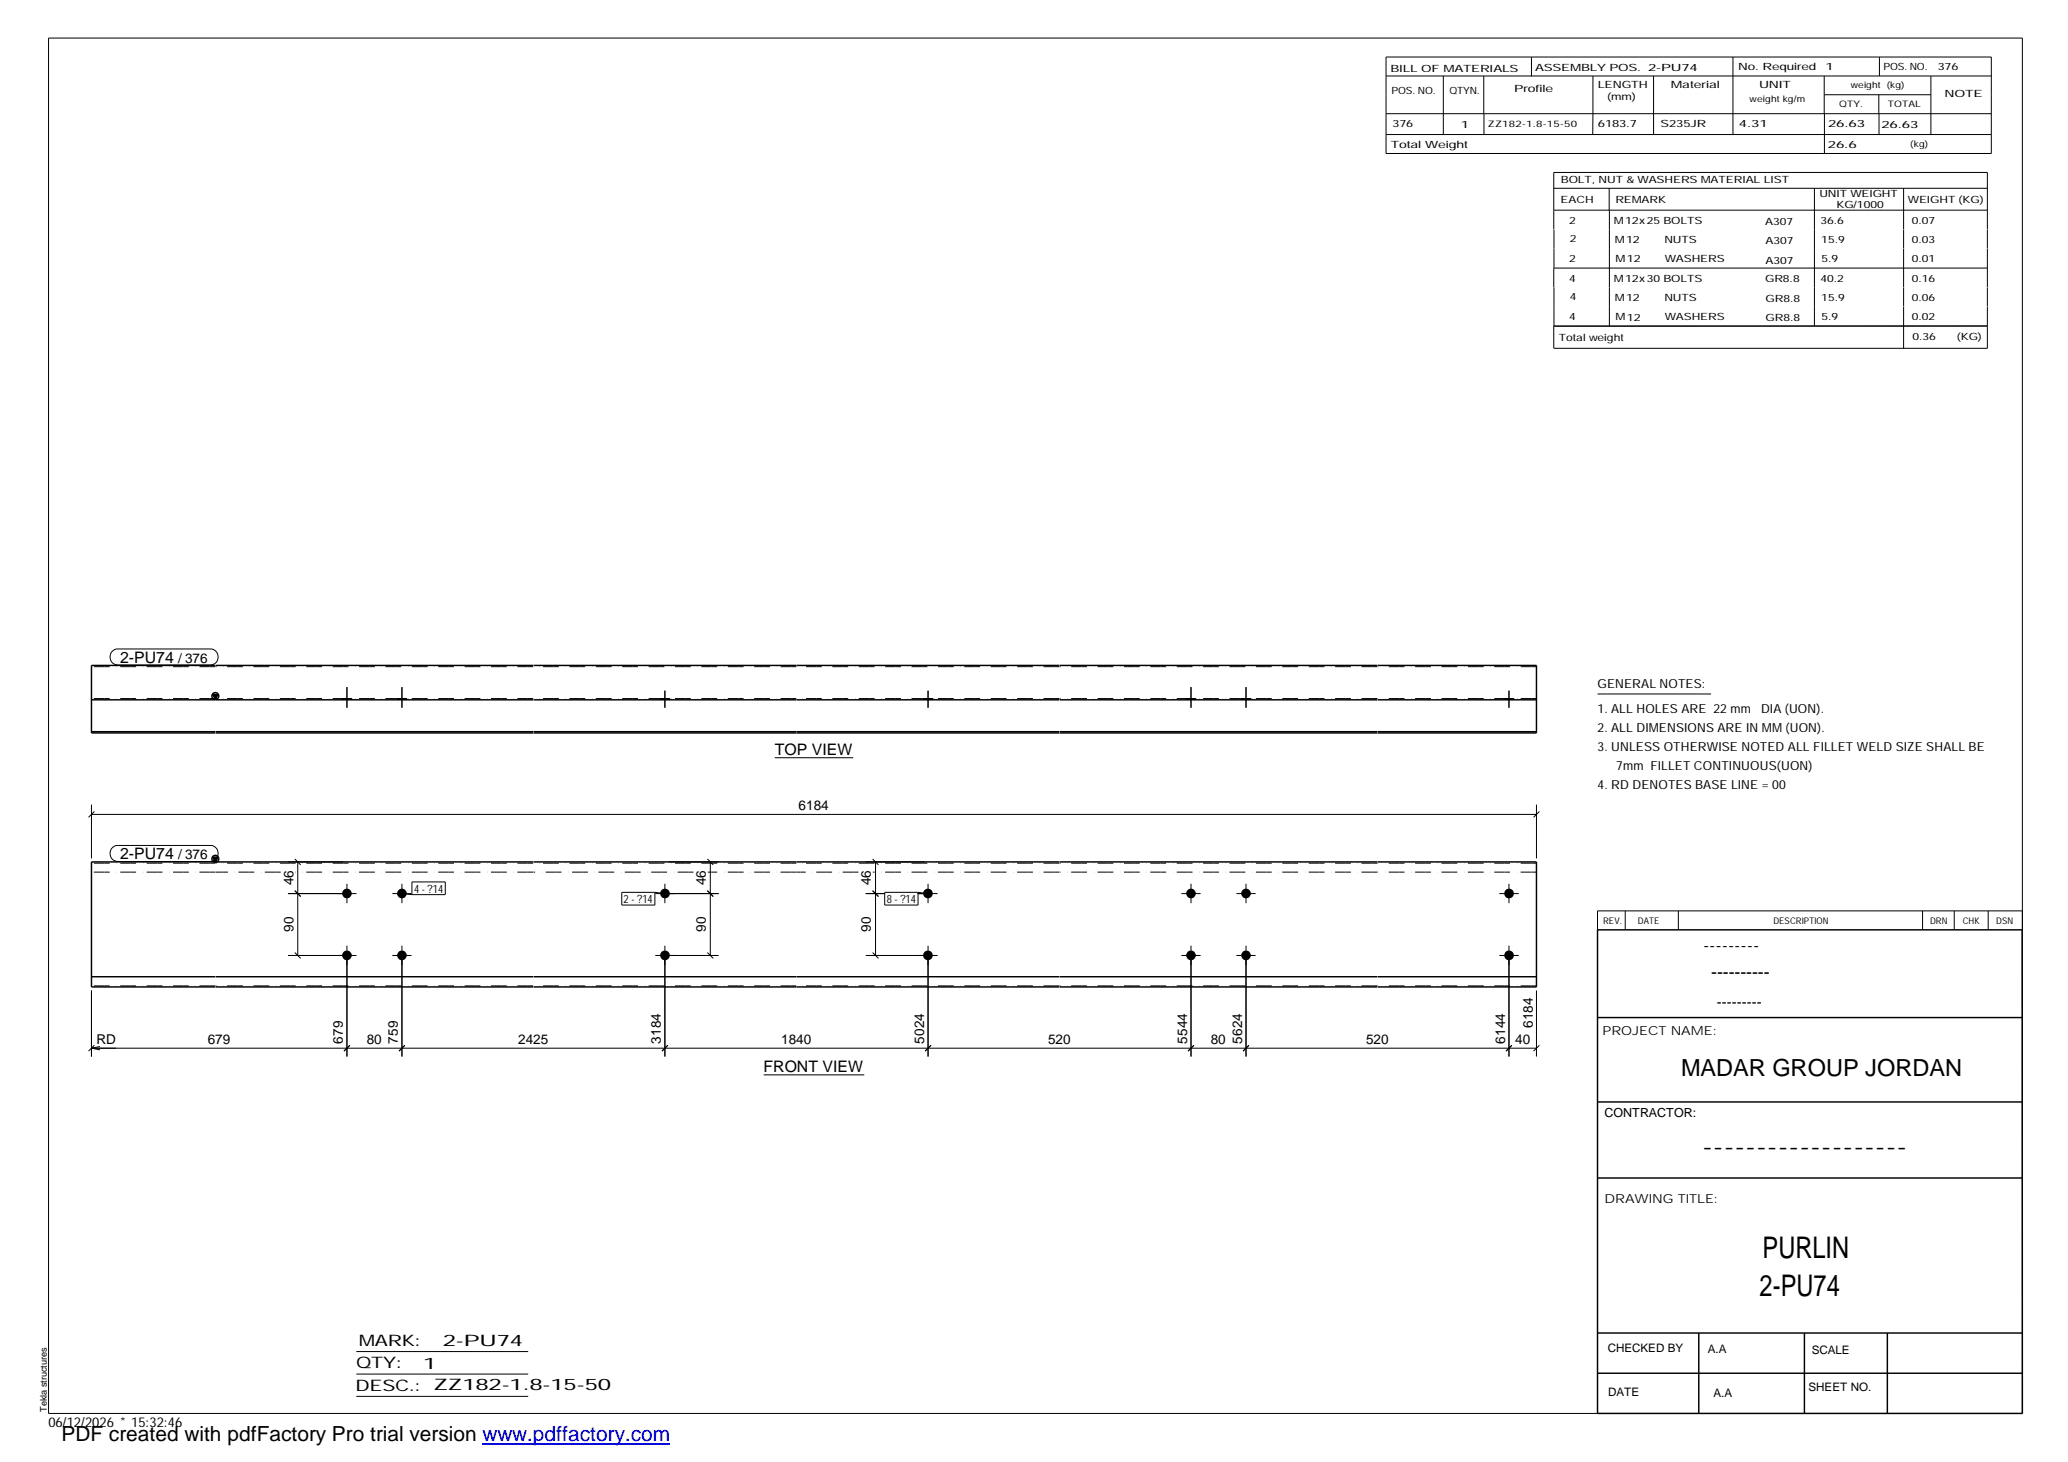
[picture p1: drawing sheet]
<svg xmlns="http://www.w3.org/2000/svg" width="420mm" height="297mm" viewBox="0 0 420 297" stroke-linecap="round" stroke-linejoin="round" font-family="sans-serif">
<g fill="#000">
<path d="M43.2 141.1h1.1l-.5 1zM43.2 174.1h1.1l-.5 1z"/>
<path d="M69.5 141.9h2v.3h-2z" fill-rule="evenodd"/>
<path d="M69.5 141.9h2v.3h-2z" fill-rule="evenodd"/>
<path d="M80.7 141.9h1.9v.3h-1.9z" fill-rule="evenodd"/>
<path d="M80.7 141.9h1.9v.3h-1.9z" fill-rule="evenodd"/>
<path d="M134.1 141.9h2v.3h-2z" fill-rule="evenodd"/>
<path d="M134.1 141.9h2v.3h-2z" fill-rule="evenodd"/>
<path d="M187.6 141.9h1.9v.3h-1.9z" fill-rule="evenodd"/>
<path d="M187.6 141.9h1.9v.3h-1.9z" fill-rule="evenodd"/>
<path d="M241 141.9h2v.3h-2z" fill-rule="evenodd"/>
<path d="M241 141.9h2v.3h-2z" fill-rule="evenodd"/>
<path d="M252.2 141.9h1.9v.3h-1.9z" fill-rule="evenodd"/>
<path d="M252.2 141.9h1.9v.3h-1.9z" fill-rule="evenodd"/>
<path d="M305.6 141.9h2v.3h-2z" fill-rule="evenodd"/>
<path d="M305.6 141.9h2v.3h-2z" fill-rule="evenodd"/>
<circle cx="70.5" cy="194.1" r=".98"/>
<circle cx="70.5" cy="181.5" r=".97"/>
<circle cx="81.6" cy="194.1" r=".98"/>
<circle cx="81.7" cy="181.5" r=".97"/>
<circle cx="135.1" cy="194.1" r=".99"/>
<circle cx="135.1" cy="181.5" r=".99"/>
<circle cx="188.5" cy="194.1" r=".98"/>
<circle cx="188.5" cy="181.5" r=".98"/>
<circle cx="242" cy="194.1" r=".98"/>
<circle cx="242" cy="181.5" r=".97"/>
<circle cx="253.1" cy="194.1" r=".98"/>
<circle cx="253.1" cy="181.5" r=".97"/>
<circle cx="306.6" cy="194.1" r=".99"/>
<circle cx="306.6" cy="181.5" r=".99"/>
</g>
<g fill="none" stroke="#000" stroke-width=".2">
<path d="M9.9 7.7h401v279.5h-401zM281.6 11.6h123v19.6h-123zM281.6 15.4h123M293.2 15.4v11.9M301.5 15.4v7.7M311.1 11.6v3.9M323.6 15.4v11.9M336 15.4v11.9M352.1 11.6v15.7M370.6 15.4v7.7M370.7 19.2h21.6M381.7 19.2v3.9"/>
<path d="M381.8 11.6v3.8M392.3 15.4v11.9M281.6 23.1h123M281.6 27.3h123M301.5 23.1v4.2M315.7 38.3h88.1M326.9 38.3v4.4M368.6 38.3v27.9M370.7 23.1v8.1M381.8 23.1v4.2M386.8 38.3v8.3M315.7 42.7h88.1"/>
<path d="M315.7 46.6v-11.6h88.1v11.6M315.7 54.5v3.9M315.7 54.5h88.1M315.7 46.6v7.9M315.7 58.4v7.8M327 42.7v23.5M386.8 46.6v3.9M386.8 50.6v7.7M386.8 58.4v3.9M403.8 46.6v3.9M403.8 50.6v7.7M403.8 58.4v3.9"/>
<path d="M386.8 62.3v8.5M403.8 62.3v8.5h-88.1M403.8 66.2h-88.1v4.5M22.8 132.3a1.4 1.4 0 0 1 1.2-.4h18.7a1.63 1.63 0 0 1 1.6 1.6 1.63 1.63 0 0 1-1.6 1.6h-18.7a1.65 1.65 0 0 1-1.5-1 1.65 1.65 0 0 1 .3-1.8zM70.5 139.6v4.2M81.7 139.6v4.2M242 139.6v4.2M253.2 139.6v4.2M69.5 141.9v.3M71.5 141.9v.3M80.7 141.9v.3M82.6 141.9v.3"/>
<path d="M134.1 141.9v.3M135.1 140.3v3.5M136.1 141.9v.3M157.4 154h16M187.6 141.9v.3M188.6 140.3v3.5M189.5 141.9v.3M241 141.9v.3M243 141.9v.3M252.2 141.9v.3M254.1 141.9v.3M305.6 141.9v.3"/>
<path d="M306.6 140.3v3.5M307.6 141.9v.3M324.6 141h23M18.6 165.5h293.6M18.6 163.5v10.9M19.2 164.9l-1.2 1.2M22.8 172.2a1.4 1.4 0 0 1 1.2-.4h18.7a1.63 1.63 0 0 1 1.6 1.6 1.63 1.63 0 0 1-1.6 1.6h-18.7a1.65 1.65 0 0 1-1.5-1 1.65 1.65 0 0 1 .3-1.8zM58.5 175.1h11.3M59.9 174.5l1.2 1.2M60.5 175.1v19M70.5 179.6v3.9M81.7 179.6v3.9"/>
<path d="M83.7 179.2h6.8v2.6h-6.8zM135.1 179.6v3.9M135.8 175.1h10.2M143.7 174.5l1.2 1.2M144.3 175.1v19M175.9 175.1h11.9M177.3 174.5l1.2 1.2M177.9 175.1v19M188.6 179.6v3.9M242 179.6v3.9M253.2 179.6v3.9M306.6 179.6v3.9"/>
<path d="M312.2 163.5v10.9M312.8 164.9l-1.2 1.2M58.5 194.1h13.9M58.5 181.6h13.9M59.9 193.5l1.2 1.2M59.9 181l1.2 1.1M70.5 192.1v22.6M79.7 194.1h3.9M79.7 181.6h3.9M81.7 192.1v22.6M81.7 181.6l2 .2M126.3 181.3h6.8v2.6h-6.8z"/>
<path d="M133.1 181.3l2 .3M133.1 194.1h12.9M133.1 181.6h12.9M135.1 192.1v22.6M143.7 193.5l1.2 1.2M143.7 181l1.2 1.1M175.9 194.1h14.6M175.9 181.6h3.9M177.3 193.5l1.2 1.2M177.3 181l1.2 1.1M179.7 181.3h6.8v2.6h-6.8zM186.4 181.6h4.1"/>
<path d="M186.5 181.3l2.1 .3M188.6 192.1v22.6M240 194.1h3.9M240 181.6h3.9M242 192.1v22.6M251.2 194.1h3.9M251.2 181.6h3.9M253.2 192.1v22.6M304.6 194.1h4M304.6 181.6h4M306.6 192.1v22.6M330.2 185.1v3.8"/>
<path d="M341 185.1v3.8M390.6 185.1v3.8M397 185.1v3.8M403.9 185.1v3.8M410.9 185.1h-86.3v3.8M18.6 201.2v13.5M18.6 213h293.6M18.6 213l1.7 .3M19.2 212.4l-1.2 1.2M20.3 212.6l-1.7 .4M71.1 212.4l-1.2 1.2M82.3 212.4l-1.2 1.2"/>
<path d="M135.7 212.4l-1.2 1.2M155.2 218.4h20.4M189.1 212.4l-1.1 1.2M242.6 212.4l-1.2 1.2M253.7 212.4l-1.1 1.2M307.2 212.4l-1.2 1.2M312.2 201.2v13.5M312.8 212.4l-1.2 1.2M72.4 274.6h34.9M72.4 279.2h34.9M72.4 283.7h34.9"/>
</g>
<g fill="none" stroke="#000" stroke-width=".3">
<path d="M43.7 135.2h-25.1v13.7h25.1M43.8 135.2h64.5M108.4 135.2h106.8M215.3 135.2h64.5M279.9 135.2h32.3v13.7h-32.3M18.6 148.7h25.1M18.6 142.2h25.1M43.2 141.1h1.1l-.5 1zM43.8 148.9h64.5M43.8 148.7h64.5M43.8 142.2h64.5M108.4 148.9h106.8"/>
<path d="M108.4 148.7h106.8M108.4 142.2h106.8M215.3 148.9h64.5M215.3 148.7h64.5M215.3 142.2h64.5M279.9 148.7h32.3M279.9 142.2h32.3M43.2 174.1h1.1l-.5 1zM43.7 175.1h-25.1v25.4h25.1M43.8 175.1h64.5M108.4 175.1h106.8M215.3 175.1h64.5"/>
<path d="M279.9 175.1h32.3v25.4h-32.3M18.6 198.4h25.1M43.8 198.4h64.5M108.4 198.4h106.8M215.3 198.4h64.5M279.9 198.4h32.3M324.6 188.9h86.2l.1 98.3h-86.3zM43.8 200.5h64.5M108.4 200.5h106.8M215.3 200.5h64.5M324.6 206.7h86.3M324.6 239.3h86.3"/>
<path d="M324.6 223.9h86.3M324.6 270.8h86.3M324.6 279h86.3M345.1 270.8v16.4M366.6 270.8v16.4M383.5 270.8v16.4"/>
<circle cx="43.8" cy="141.4" r=".71"/>
<circle cx="43.8" cy="174.5" r=".71"/>
</g>
<g fill="none" stroke="#000" stroke-width=".2" stroke-dasharray="1.1 0 2.1 .7 0 1.4" stroke-linecap="butt">
<path d="M43.7 135.5h-25.1M108.3 135.5h-64.5M161.8 135.5h-53.4M215.2 135.5h-53.4M279.8 135.5h-64.5M312.2 135.5h-32.3M43.7 141.9h-25.1M108.3 141.9h-64.5M161.8 141.9h-53.4M215.2 141.9h-53.4M279.8 141.9h-64.5M312.2 141.9h-32.3"/>
<path d="M43.7 177.2h-25.1M43.7 175.4h-25.1M57 177.2h-13.2M108.3 177.2h-48.3M108.3 175.4h-64.5M140.9 177.2h-32.5M161.8 177.2h-18M161.8 175.4h-53.4M174.4 177.2h-12.6M215.2 177.2h-37.9M215.2 175.4h-53.4M279.8 177.2h-64.5"/>
<path d="M279.8 175.4h-64.5M312.2 177.2h-32.3M312.2 175.4h-32.3M43.7 200.3h-25.1M108.3 200.3h-64.5M161.8 200.3h-53.4M215.2 200.3h-53.4M279.8 200.3h-64.5M312.2 200.3h-32.3"/>
</g>
<path d="M98 293.3h38.2" fill="none" stroke="#00f" stroke-width=".3"/>
<g font-size="6.1">
<text x="358.1" y="255.5">PURLIN</text>
<text x="357.5" y="263.3">2-PU74</text>
</g>
<text font-size="4.8" x="341.5" y="218.6">MADAR GROUP JORDAN</text>
<text font-size="4.2" x="12.5" y="292.7">PDF created with pdfFactory Pro trial version www.pdffactory.com</text>
<g font-size="3.6">
<text x="346.1" y="193.2">---------</text>
<text x="347.7" y="198.6">----------</text>
<text x="345.8" y="234.2">-------------------</text>
</g>
<g font-size="3.2">
<text x="24.4" y="134.7">2-PU74</text>
<text x="157.4" y="153.4">TOP VIEW</text>
<text x="24.4" y="174.6">2-PU74</text>
<text x="155.2" y="217.9">FRONT VIEW</text>
<text x="72.9" y="273.5">MARK:</text>
<text x="90" y="273.5">2-PU74</text>
<text x="72.4" y="278">QTY:</text>
<text x="86" y="278.1">1</text>
<text x="72.2" y="282.6">DESC.:</text>
<text x="88.1" y="282.4">ZZ182-1.8-15-50</text>
</g>
<text font-size="3" x="348.8" y="204.5">---------</text>
<g font-size="2.8">
<text x="36.2" y="134.7">/ 376</text>
<text x="162.3" y="164.5">6184</text>
<text x="36.2" y="174.6">/ 376</text>
<text x="59.6" y="179.9" transform="rotate(-90 59.6 179.9)">46</text>
<text x="143.4" y="179.9" transform="rotate(-90 143.4 179.9)">46</text>
<text x="177" y="179.9" transform="rotate(-90 177 179.9)">46</text>
<text x="59.6" y="189.4" transform="rotate(-90 59.6 189.4)">90</text>
<text x="143.4" y="189.4" transform="rotate(-90 143.4 189.4)">90</text>
<text x="177" y="189.4" transform="rotate(-90 177 189.4)">90</text>
<text x="311.4" y="208.9" transform="rotate(-90 311.4 208.9)">6184</text>
<text x="19.6" y="212.1">RD</text>
<text x="42.2" y="212">679</text>
<text x="69.7" y="212.1" transform="rotate(-90 69.7 212.1)">679</text>
<text x="74.5" y="212">80</text>
<text x="80.9" y="212.1" transform="rotate(-90 80.9 212.1)">759</text>
<text x="105.3" y="212">2425</text>
<text x="134.3" y="212.1" transform="rotate(-90 134.3 212.1)">3184</text>
<text x="158.7" y="212">1840</text>
<text x="187.7" y="212.1" transform="rotate(-90 187.7 212.1)">5024</text>
<text x="212.9" y="212">520</text>
<text x="241.2" y="212.1" transform="rotate(-90 241.2 212.1)">5544</text>
<text x="246" y="212">80</text>
<text x="252.3" y="212.1" transform="rotate(-90 252.3 212.1)">5624</text>
<text x="277.5" y="212">520</text>
<text x="305.8" y="212.1" transform="rotate(-90 305.8 212.1)">6144</text>
<text x="307.8" y="212">40</text>
<text x="9.8" y="290">06/12/2026 * 15:32:46</text>
</g>
<g font-size="2.5">
<text x="324.6" y="139.9">GENERAL NOTES:</text>
<text x="324.6" y="148.7">2. ALL DIMENSIONS ARE IN MM (UON).</text>
<text x="324.6" y="144.9">1. ALL HOLES ARE 22 mm</text>
<text x="357.8" y="144.9">DIA (UON).</text>
<text x="324.6" y="152.5">3. UNLESS OTHERWISE NOTED ALL FILLET WELD SIZE SHALL BE</text>
<text x="324.6" y="160.2">4. RD DENOTES BASE LINE = 00</text>
<text x="328.4" y="156.4">7mm FILLET CONTINUOUS(UON)</text>
<text x="325.6" y="210.3">PROJECT NAME:</text>
<text x="326" y="226.9">CONTRACTOR:</text>
<text x="326" y="244.4">DRAWING TITLE:</text>
</g>
<g font-size="2.4">
<text x="326.7" y="274.7">CHECKED BY</text>
<text x="347" y="275">A.A</text>
<text x="368.1" y="275.1">SCALE</text>
<text x="326.7" y="283.6">DATE</text>
<text x="348.1" y="283.9">A.A</text>
<text x="367.5" y="282.6">SHEET NO.</text>
</g>
<g font-size="2.3">
<text x="84.1" y="181.3">4 - ?14</text>
<text x="126.7" y="183.5">2 - ?14</text>
<text x="180.2" y="183.5">8 - ?14</text>
</g>
<g font-size="2">
<text x="282.5" y="14.6">BILL OF MATERIALS</text>
<text x="311.9" y="14.4">ASSEMBLY POS.</text>
<text x="324.6" y="17.9">LENGTH</text>
<text x="334.9" y="14.4">2-PU74</text>
<text x="339.5" y="17.9">Material</text>
<text x="353.1" y="14.2">No. Required</text>
<text x="357.4" y="17.9">UNIT</text>
<text x="370.9" y="14.2">1</text>
<text x="382.7" y="14.2">POS. NO.</text>
<text x="393.7" y="14.3">376</text>
<text x="282.7" y="19.1">POS. NO.</text>
<text x="294.5" y="19">QTYN.</text>
<text x="307.6" y="18.7">Profile</text>
<text x="326.5" y="20.4">(mm)</text>
<text x="395.1" y="19.6">NOTE</text>
<text x="282.9" y="25.8">376</text>
<text x="296.8" y="26">1</text>
<text x="324.7" y="25.9">6183.7</text>
<text x="337.4" y="25.9">S235JR</text>
<text x="353.3" y="25.9">4.31</text>
<text x="371.4" y="25.9">26.63</text>
<text x="382.3" y="25.9">26.63</text>
<text x="282.6" y="30.1">Total Weight</text>
<text x="371.4" y="30">26.6</text>
<text x="317.1" y="41.3">EACH</text>
<text x="317.1" y="37.2">BOLT, NUT &amp; WASHERS MATERIAL LIST</text>
<text x="328.2" y="41.3">REMARK</text>
<text x="369.7" y="40.1">UNIT WEIGHT</text>
<text x="387.6" y="41.2">WEIGHT (KG)</text>
<text x="318.8" y="45.4">2</text>
<text x="327.9" y="45.6">M12x25 BOLTS</text>
<text x="358.6" y="45.6">A307</text>
<text x="369.9" y="45.5">36.6</text>
<text x="373.1" y="42.2">KG/1000</text>
<text x="388.4" y="45.5">0.07</text>
<text x="318.8" y="53.3">2</text>
<text x="318.9" y="49.2">2</text>
<text x="328.1" y="49.3">M12</text>
<text x="328.3" y="53.3">M12</text>
<text x="338.2" y="49.4">NUTS</text>
<text x="338.2" y="53.3">WASHERS</text>
<text x="358.7" y="49.6">A307</text>
<text x="358.7" y="53.5">A307</text>
<text x="370" y="49.3">15.9</text>
<text x="370.1" y="53.2">5.9</text>
<text x="388.4" y="49.4">0.03</text>
<text x="388.4" y="53.3">0.01</text>
<text x="318.8" y="57.2">4</text>
<text x="327.9" y="57.3">M12x30 BOLTS</text>
<text x="358.6" y="57.4">GR8.8</text>
<text x="369.9" y="57.3">40.2</text>
<text x="388.4" y="57.2">0.16</text>
<text x="318.8" y="65.1">4</text>
<text x="318.9" y="61">4</text>
<text x="328.1" y="61.2">M12</text>
<text x="328.3" y="65.1">M12</text>
<text x="338.2" y="61.2">NUTS</text>
<text x="338.2" y="65.1">WASHERS</text>
<text x="358.7" y="61.4">GR8.8</text>
<text x="358.7" y="65.3">GR8.8</text>
<text x="370" y="61.1">15.9</text>
<text x="370.1" y="65">5.9</text>
<text x="388.4" y="61.2">0.06</text>
<text x="388.4" y="65.1">0.02</text>
<text x="316.7" y="69.3">Total weight</text>
<text x="388.6" y="69.1">0.36</text>
<text x="397.6" y="69">(KG)</text>
</g>
<g font-size="1.9">
<text x="325.7" y="187.8">REV.</text>
<text x="332.8" y="187.6">DATE</text>
<text x="360.3" y="187.7">DESCRIPTION</text>
<text x="392.1" y="187.6">DRN</text>
<text x="398.8" y="187.6">CHK</text>
<text x="405.6" y="187.7">DSN</text>
<text x="9.5" y="286.8" transform="rotate(-90 9.5 286.8)">Tekla structures</text>
</g>
<g font-size="1.8">
<text x="376" y="17.9">weight (kg)</text>
<text x="355.5" y="20.7">weight kg/m</text>
<text x="373.6" y="21.7">QTY.</text>
<text x="383.5" y="21.8">TOTAL</text>
<text x="302.3" y="25.9">ZZ182-1.8-15-50</text>
<text x="388.1" y="29.8">(kg)</text>
</g>
</svg>
